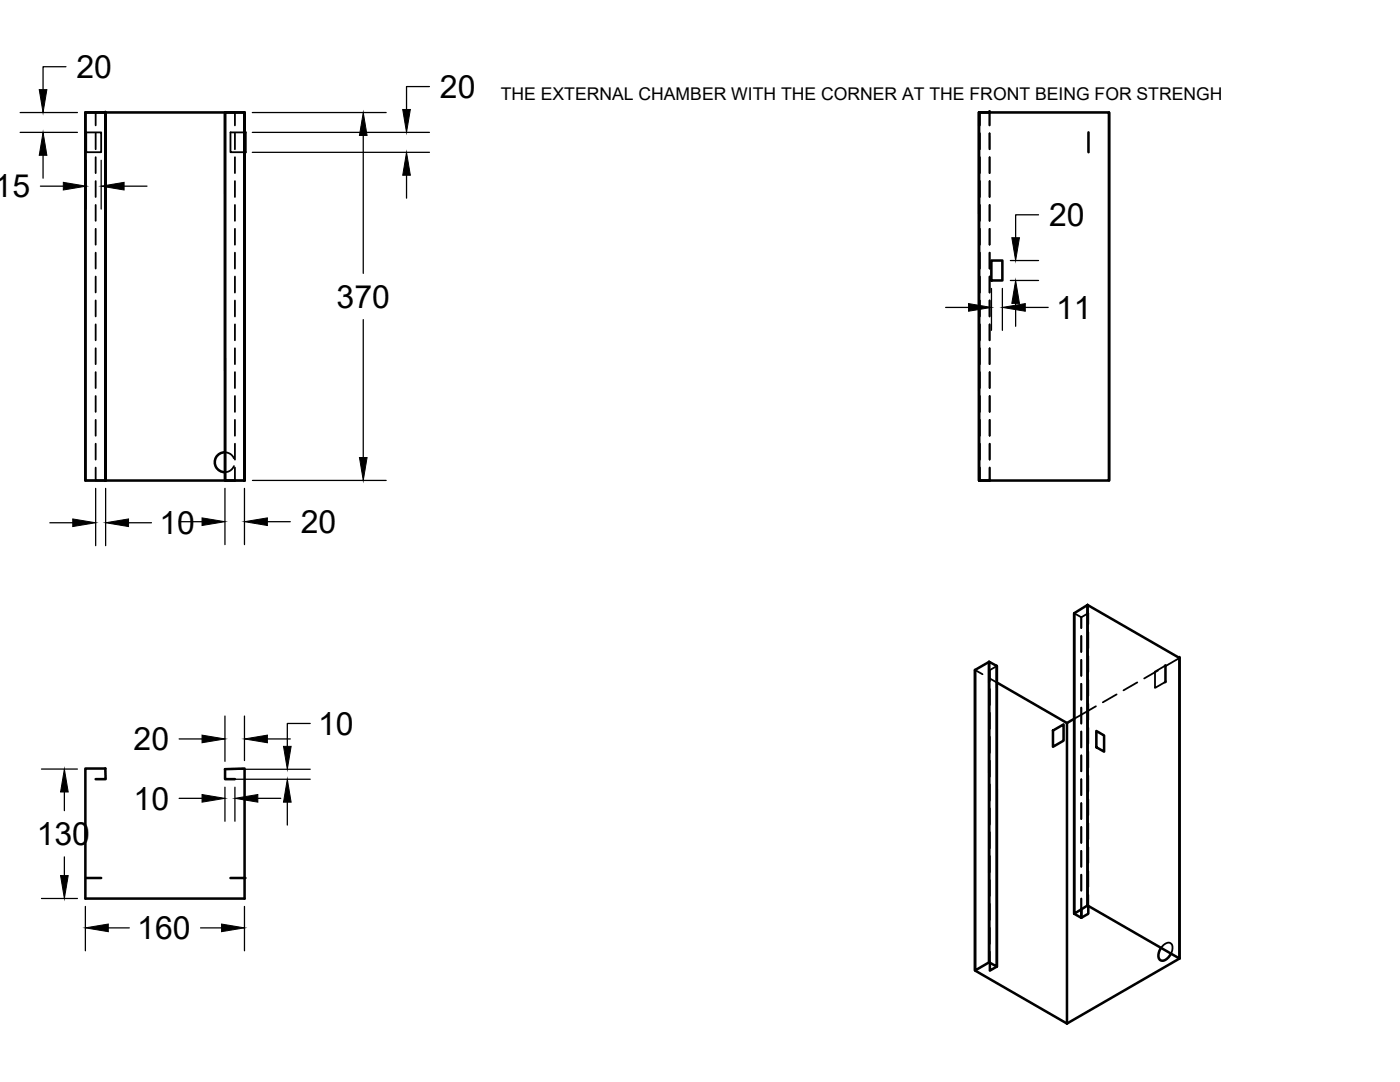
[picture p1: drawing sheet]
<svg xmlns="http://www.w3.org/2000/svg" width="279mm" height="216mm" viewBox="0 0 279 216" stroke-linecap="round" stroke-linejoin="round" font-family="sans-serif">
<!-- layer: MD_Visible -->
<g fill="none" stroke="#000" stroke-width=".51">
<path d="M21 22.4l.1 73.5zM21.1 22.4h27.7v73.5h-3.9v-73.5h3.9v73.5M44.9 22.4v73.5h2M48.8 26.4h.2v4h-.2M195.4 22.4h25.9v73.5h-25.9zM197.5 22.4h-2.2l.1 73.5h2.1M217.2 26.4v4M221.3 22.4v73.5M197.8 52h2.2v4h-2.2zM17 95.9v-73.5h4v73.5h-4v-73.5h4.1v73.5h23.8M44.9 90.3a1.98 1.98 0 0 0-2 1.9 1.98 1.98 0 0 0 2 2M194.6 133.7l2.8-1.6v59.9l-2.8 1.7z"/>
<path d="M194.6 133.7v60l18.3 10.5M197.4 132l1.5 .9v60l-1.5-.9zM198.9 132.9h.1M198.9 132.9v60l-1.4 .8v-1.6M198.9 136.2l14 8.1M214.4 122.4v59.9l1.4 .8v-1.6v1.6l1.4-.8v-1.5M214.4 122.4l2.6-1.7v60l-2.6 1.6zM217 120.7l18.4 10.6v60l-18.4-10.6zM232.5 132.9l.1-.1v3.2l-.1 .1M235.4 131.3v60l-22.5 12.9M21 153.4h-4v25.9h31.8v-25.9l-3.9 .1v2h2M21 153.3l.1 2.2h-2"/>
<path d="M210.1 145.8l2.2-1.3v3.3l-2.2 1.2zM212.9 144.3v59.9M214.4 143.4l-1.5 .9M218.8 145.9l1.5 .8v3.3l-1.5-.9zM17.2 175.2h3M46 175.2h3M231.7 189.1l-.4 .8a1.2 1.2 0 0 0 .6 1.8 2.26 2.26 0 0 0 1.8-1.4"/>
</g>
<!-- layer: MD_Hidden -->
<g fill="none" stroke="#000" stroke-width=".36">
<path d="M17.2 26.4h3v4h-3zM19.1 26.6v3.2M19.1 31.4v3.1M19.1 36.1v3.2M21.1 22.4h-2v2.6M44.9 22.4h2v2.6M46.9 26.6v3.2M46.9 31.4v3.1M46.9 36.1v3.2M48.8 26.4h-2.8v4h2.8M195.4 25v-2.6h.1v2.6v-2.6h2v2.6M195.4 26.6v3.2"/>
<path d="M195.4 31.4v3.1M195.4 36.1v3.2M195.5 26.6v3.2M195.5 31.4v3.1M195.5 36.1v3.2M197.5 22.4v2.6M197.5 26.6v3.2M197.5 31.4v3.1M197.5 36.1v3.2M19.1 40.9v3.2M19.1 45.7v3.1M19.1 50.4v3.2"/>
<path d="M19.1 55.2v3.2M19.1 59.9v3.2M46.9 40.9v3.2M46.9 45.7v3.1M46.9 50.4v3.2M46.9 55.2v3.2M46.9 60v3.1M195.4 40.9v3.2M195.4 45.7v3.1M195.4 50.4v3.2M195.4 55.2v3.2M195.4 60v3.1"/>
<path d="M195.5 40.9v3.2M195.5 45.7v3.1M195.5 50.4v3.2M195.5 55.2v3.2M195.5 60v3.1M197.5 40.9v3.2M197.5 45.7v3.1M197.5 50.4v3.2M197.5 55.2v3.2M197.5 59.9v3.2M197.5 60v3.1M19.1 64.7v3.2"/>
<path d="M19.1 69.5v3.2M19.1 74.3v3.1M19.1 79v3.2M46.9 64.7v3.2M46.9 69.5v3.2M46.9 74.3v3.1M46.9 79v3.2M195.4 64.7v3.2M195.4 69.5v3.2M195.4 74.3v3.1M195.4 79v3.2M195.5 64.7v3.2"/>
<path d="M195.5 69.5v3.2M195.5 74.3v3.1M195.5 79v3.2M197.5 64.7v3.2M197.5 69.5v3.2M197.5 74.3v3.1M197.5 79v3.2M19.1 93.3v2.6h2h-4.1M19.1 83.8v3.2M19.1 88.5v3.2M44.9 90.3h.4a1.93 1.93 0 0 1 1.4 1.2M44.9 95.9h3.9"/>
<path d="M46.7 93l-.2 .3a1.91 1.91 0 0 1-1.6 .9M46.9 83.8v3.2M46.9 88.5v3.2M46.9 93.3v2.6M195.4 93.3v2.6h2.1v-2.6M195.4 83.8v3.2M195.4 88.5v3.2M195.5 83.8v3.2M195.5 88.5v3.2M195.5 93.3v2.6M197.5 83.8v3.2M197.5 88.5v3.2"/>
<path d="M194.6 133.7l1.5 .8M197.4 132.1h.1M197.5 135.3l1.4 .9M197.5 137.5v3.2M198.9 132.9l-1.4 .8v2.2M214.4 122.4l1.4 .8v2.1v-2.1l1.4-.8v2.2M215.8 126.9v3.2M215.8 131.7v3.2M215.8 136.4v3.2M217.2 126.2v3.1M217.2 130.9v3.2M217.2 135.7v3.2"/>
<path d="M222.8 138.6l-2.7 1.5M227 136.2l-2.8 1.6M231.1 133.8l-2.8 1.6M232.5 132.9l-2 1.1v3.3l2-1.2M235.4 131.3l-2.9 1.7M197.5 142.3v3.1M197.5 147v3.2M197.5 151.8v3.2M197.5 156.5v3.2M215.8 141.2v3.2M215.8 146v3.1M215.8 150.7v3.2"/>
<path d="M215.8 155.5v3.2M217.2 140.4v3.2M217.2 145.2v3.2M217.2 150v3.2M217.2 154.7v3.2M217.2 159.5v3.2M218.7 140.9l-4.3 2.5M197.5 161.3v3.2M197.5 166.1v3.1M197.5 170.8v3.2M197.5 175.6v3.2M215.8 160.3v3.1"/>
<path d="M215.8 165v3.2M215.8 169.8v3.2M215.8 174.5v3.2M215.8 179.3v2.2M217.2 164.3v3.1M217.2 169v3.2M217.2 173.8v3.2M217.2 178.6v2.2M197.5 180.4v3.2M197.5 185.1v3.2M197.5 189.9v2.2M231.7 189.1a1.54 1.54 0 0 1 2-.8l.3 .6-.3 1.4"/>
</g>
<g fill="#000">
<circle cx="21" cy="22.4" r=".18"/>
<circle cx="197.5" cy="22.4" r=".18"/>
<circle cx="235.4" cy="191.3" r=".18"/>
</g>
<!-- layer: MD_Visible -->
<g fill="#000">
<circle cx="197.5" cy="22.4" r=".25"/>
<circle cx="48.8" cy="95.9" r=".25"/>
<circle cx="195.5" cy="95.9" r=".25"/>
<circle cx="197.5" cy="95.9" r=".25"/>
<circle cx="217" cy="122.4" r=".25"/>
<circle cx="235.4" cy="131.3" r=".25"/>
</g>
<!-- layer: 0 -->
<g fill="none" stroke="#000" stroke-width=".25">
<path d="M13.2 13.3h-4.6v4.6M85.7 17.3h-4.6v4.5M4 22.5h11.5M4 26.4h11.5M8.1 37.1h4.5M8.6 31v4.6M17.2 32v9.7M20.2 32v9.7M24.8 37.1h4.5M50.4 22.5h26.7M50.4 30.4h35.3M50.4 26.4h35.3"/>
<path d="M72.5 27v27.5M81.1 35v4.5M197.9 57.6v8.3M200 57.6v8.3M201.6 56h5.7M201.6 52h5.7M207.3 42.9h-4.6v4.5M72.5 63.8v27.5M188.7 61.3h4.6M202.7 60.5v4.6M204.6 61.3h4.6M19.1 97.5v11.4"/>
<path d="M21.1 97.5v11.4M44.9 97.5v11.2M48.8 97.5v11.2M50.4 95.9h26.7M9.9 104.3h4.6M25.7 104.3h4.5M35.8 104.1h4.5M53.4 104.1h4.5M8.3 153.5h7.2M12.8 158v3.8M35.8 147.4h4.5M35.8 159.3h4.5"/>
<path d="M44.9 142.9v9M44.9 157.1v6.8M46.5 155.5h15.4M46.5 153.5h15.4M46.9 157.1v6.8M48.8 142.9v8.9M51.5 159.3h4.5M53.4 147.4h4.5M61.9 144.4h-4.6v4.5M8.3 179.3h7.2M12.8 171v3.7M57.3 160.1v4.5"/>
<path d="M17 180.9v8.8M21.6 185.1h4.2M40 185.1h4.2M48.8 180.9v8.8"/>
</g>
<g fill="#000" stroke="#000" stroke-width=".2">
<path d="M7.8 17.9h1.6l-.8 4.6zM8.6 26.4l.8 4.6h-1.6zM12.6 36.4l4.6 .7-4.6 .8zM20.2 37.1l4.6-.7v1.5zM72.5 22.5l.8 4.5h-1.6zM81.1 30.4l.8 4.6h-1.5zM80.4 21.8h1.5l-.8 4.6zM201.9 47.4h1.6l-.8 4.6zM193.3 60.6l4.6 .7-4.6 .8zM202.7 56l.8 4.5h-1.6zM200 61.3l4.6-.7v1.5zM71.7 91.3h1.6l-.8 4.6z"/>
<path d="M14.5 103.5l4.6 .8-4.6 .8zM21.1 104.3l4.6-.8v1.6zM40.3 103.3l4.6 .8-4.6 .8zM48.8 104.1l4.6-.8v1.6zM12.8 153.5l.8 4.5h-1.5zM40.3 146.7l4.6 .7-4.6 .8zM40.3 158.5l4.6 .8-4.6 .8zM46.9 159.3l4.6-.8v1.6zM48.8 147.4l4.6-.7v1.5zM56.6 148.9h1.5l-.8 4.6zM12.1 174.7h1.5l-.8 4.6zM57.3 155.5l.8 4.6h-1.5z"/>
<path d="M17 185.1l4.6-.7v1.5zM44.2 184.4l4.6 .7-4.6 .8z"/>
</g>
<g font-size="6.4">
<text x="15.3" y="15.6">20</text>
<text x="87.8" y="19.5">20</text>
<text x="2.5" y="39.4">5</text>
<text x="209.4" y="45.1">20</text>
<text x="67.2" y="61.4">370</text>
<text x="210.8" y="63.6">11</text>
<text x="31.8" y="106.6">10</text>
<text x="60" y="106.3">20</text>
<text x="26.7" y="149.7">20</text>
<text x="63.5" y="146.6">10</text>
<text x="26.7" y="161.5">10</text>
<text x="7.3" y="168.6">130</text>
<text x="27.4" y="187.4">160</text>
</g>
<text font-size="3.5" x="99.9" y="20">THE EXTERNAL CHAMBER WITH THE CORNER AT THE FRONT BEING FOR STRENGH</text>
</svg>
